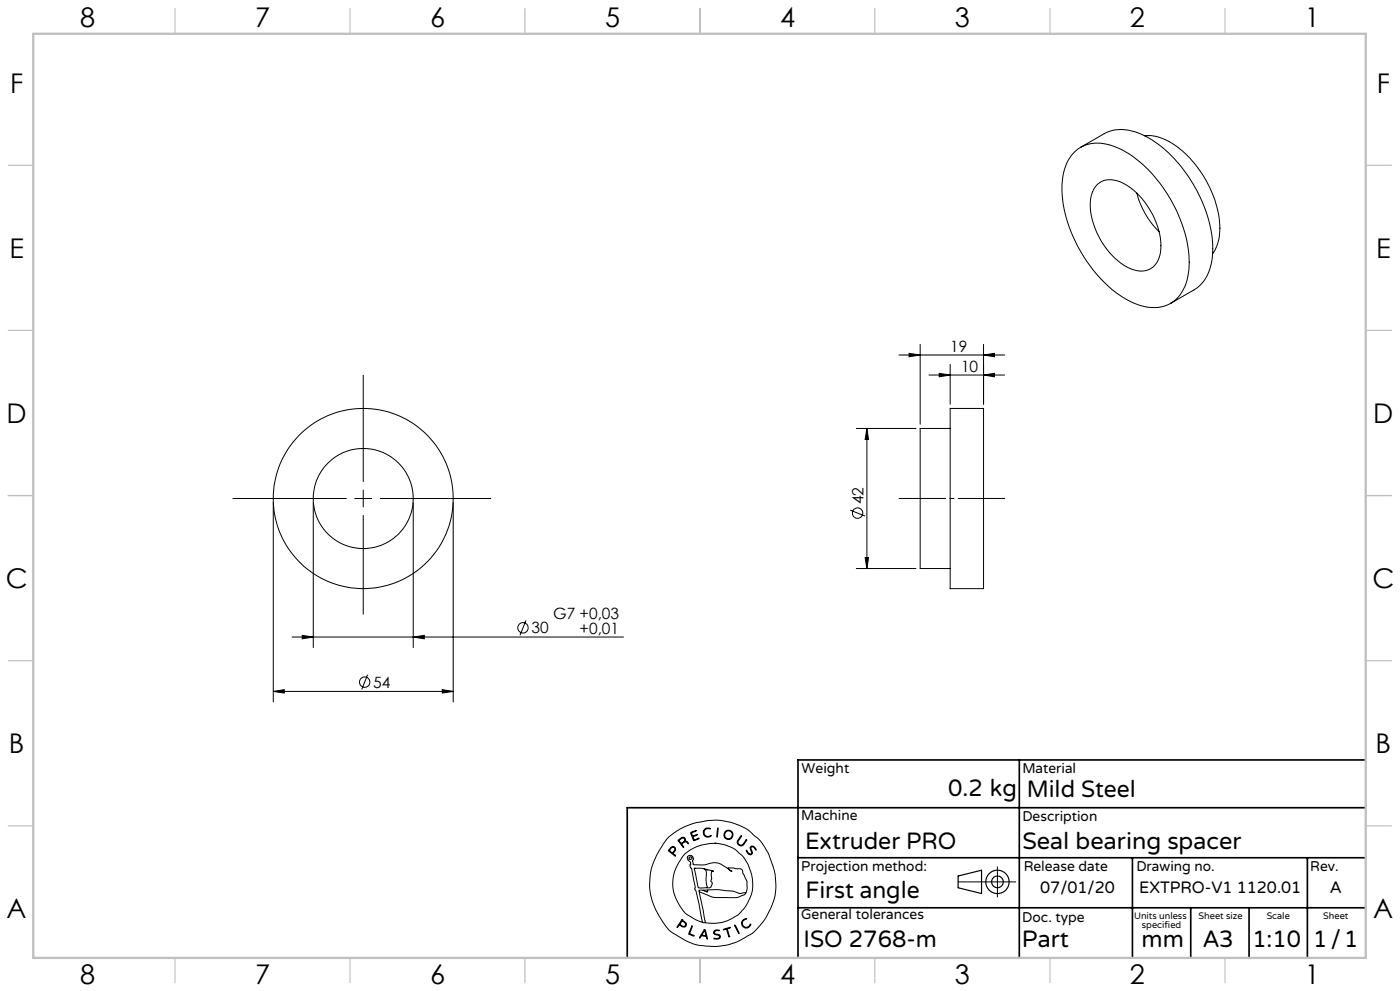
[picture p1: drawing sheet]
<svg xmlns="http://www.w3.org/2000/svg" width="420mm" height="297mm" viewBox="0 0 420 297" stroke-linecap="round" stroke-linejoin="round" font-family="sans-serif">
<g fill="none" stroke="#000" stroke-width=".3">
<path d="M322.2 45.7a10.8 10.8 0 0 1 12.1-1.8 36.3 36.3 0 0 1 17.7 17.4 33.5 33.5 0 0 1 4.3 21.9 10.2 10.2 0 0 1-9.6 9 21.8 21.8 0 0 1-14.9-7.1 42.7 42.7 0 0 1-13.2-28.6 15.1 15.1 0 0 1 3.6-10.8zM324.2 44.2l7.1-4.1a12.4 12.4 0 0 1 11.7 .4 40.2 40.2 0 0 1 18.1 21.1 29.1 29.1 0 0 1 1.8 19.1 10.6 10.6 0 0 1-4.7 6.2l-7 4M328.9 55.6a6.8 6.8 0 0 1 8.8-.3 22.8 22.8 0 0 1 10.5 19.8 6 6 0 0 1-6.2 6.1 16.1 16.1 0 0 1-10.9-7.8 20.4 20.4 0 0 1-3.7-14.7l.6-1.8zM341.1 57.9a24.8 24.8 0 0 0 6.6 11.6M343.4 40.7a16.1 16.1 0 0 1 12.2 5.3 32.9 32.9 0 0 1 10.3 23.2 12.2 12.2 0 0 1-2.1 6.8M109 112.5v31.8M269.7 106.4h31.7M272.7 105.9l3.3 .5-3.3 .5zM276 103.2v23.9M278.7 112.4h22.7M281.8 111.9l3.2 .5-3.2 .5zM285 109.2v11.9"/>
<path d="M295.1 112.4l3.2-.5v1zM295.1 106.4l3.2-.5v1zM295.1 103.2v17.9M256.9 128.4h17.9M260.1 128.4l.5 3.3h-1.1zM260.1 128.4v42M285 122.4h10.1v54h-10.1zM285 128.4h-9v42h9M69.8 149.4h34.1M82 150.7v59.7M94 150.7v43.4M106.4 149.4h5.1"/>
<path d="M109 146.9v5M109 154.5v29.6M114.1 149.4h33.1M124 150.7v43.4M136 150.7v59.7M255.1 152.9l4.4 1.8M256.9 170.4h17.9M259.5 167.1h1.1l-.5 3.3zM87.6 190.9h99.4M90.7 190.4l3.3 .5-3.3 .5zM124 190.9l3.3-.5v1zM157.8 185.9l-1.8 4.5"/>
<path d="M82 207.2l3.3-.5v1zM82 207.2h54M110.3 202.2l-1.8 4.5M132.7 206.7l3.3 .5-3.3 .5zM200.3 251.2l2.8-2.2 3.1-1.6 3-.9 3.1-.6 2.8-.1 4 .6 3.2 1.2 2.1 1.1 3 2.5 1.7 2.1 1.6 3 1.6 4.8 .5 3.9-.3 3.6-.8 2.5-1.8 3.6-1.6 2.3a18.3 18.3 0 0 1-7.7 5.5l-2.7 .8-3 .4-3-.1-3.2-.5-3.3-1.4-3.8-2.2-1.3-1.2-1.4-1.9-2-3.4-1.2-2.9-.6-2.5-.2-2.7 .3-3.6 .7-2.5 1.8-3.7zM201.2 254.1l.6-.4 .6 .2 .3 .5-.2 .7a.72 .72 0 0 0-.4 .7 .72 .72 0 0 0 .6 .6h-.4l-1.5-1.2a.42 .42 0 0 1-.2-.4 .42 .42 0 0 1 .3-.4zM201.4 254.2l.7-.2 .4 .4-.1 .4a.69 .69 0 0 1-.9 .7 .69 .69 0 0 1-.3-1zM203.5 251.7l1-.7 .6-.1 .5 .5v.6l.6 .2 .4 .6-.2 .1-.6-.6-.6 .1a.65 .65 0 0 0-.6 .6 .65 .65 0 0 0 .4 .7v.3zM203.8 251.7l.8-.5h.5l.3 .4-.3 .6a.71 .71 0 0 1-.8 .4 .71 .71 0 0 1-.5-.8zM207.2 249.5l1.7-.6-1 .5a.56 .56 0 0 0-.3 .9 .56 .56 0 0 0 1 0l.6-.1-1 .4a.7 .7 0 0 0 0 1.1l1.6-.5-1.7 .8zM208.6 249h.1M211.4 248.5l1-.4a.45 .45 0 0 1 .7 .4l-1.1-.1-.5 .3-.3 .5 .1 .8 .5 .5 .7 .2 .9-.3-.9 .5-.9-.2-.5-.7-.1-.9z"/>
<path d="M214.5 252.7h.1M214.5 252.7l3.2 .6 2.6 1.1 2.4 2.1 1.8 2.7 1.2 4v3.7l-1.3 3.5-1.6 2.3a11.7 11.7 0 0 1-11.1 3.8M214.5 252.7l-3.9 .5-3.4 1.4-2 1.6-2 3.2-1.1 2.7-.3 2.4 .1 1.7 .7 2.8 2.4 3.9a6.7 6.7 0 0 0 3.1 2.4l2.7 1.2M215.3 248.2h.1v.4l-.3 2.3zM222.3 250.5l.2 .1-1.1 1.9 .2 .5 .7 .3a2.89 2.89 0 0 0 1.5-1.7l.3 .1-.1 .1-1.2 1.6-.7 .1-.6-.3-.3-.9zM223.9 254.8h.1l.6 1 .5 .2 .4-.3-.5-1.4 .3-.6 .8-.1 .7 1-.1 .2-.5-.8-.8-.1-.1 .5 .4 1.2-.5 .6-.9-.5zM299.2 259.8v9M204.4 275.8l.9 .4 .6 .7-.4 .9-.9-.1a.7 .7 0 0 0-.7-.4 .7 .7 0 0 0-.6 .7h-.2l.1-.3zM204.5 276.1l1 .5 .2 .5-.4 .5-.9-.3a.52 .52 0 0 1-.4-.5 .52 .52 0 0 1 .4-.5zM204.6 275.7h.1M204.6 276h.1M207.5 277.6l.2-.1v.3l-.6 1.4a.56 .56 0 0 0-.1 .7 .56 .56 0 0 0 .6 .2l.6 .4-1.4-.5a2.21 2.21 0 0 1 .5-1.8z"/>
<path d="M208.3 260.2h2.2l2.9 .7 .6 .3a.28 .28 0 0 0-.4-.1 .28 .28 0 0 0-.1 .3v2.1a.85 .85 0 0 0 .2 1.2l-.6 1.3h-1.2M208.3 260.2l1 5.1a.84 .84 0 0 0 1.1 .8l1.5-.1M208.4 260.2h.1M209.8 267.3l1.9 9.2M209.8 267.3l4.7 1.7h6.6l2-.7 .5-.5M210.8 276.5h.9M210.9 266.8h-1.1v.5M211.1 260.3a2.03 2.03 0 0 1 .7 2.7l.1 2.1a.55 .55 0 0 1 .2 .9h-.2M211.2 278.7l.3-.1 .2 .5 .6 2.2-.1 .1-.1-.1a.87 .87 0 0 0-1.3-.8l-.4-.1-.3 .6-.3 .1zM211.3 279h.1M211.3 279l.4 1.3-.4 .1a.46 .46 0 0 1-.6-.2 .46 .46 0 0 1 .3-.7zM212 260.7h.1"/>
<path d="M212.3 266.7l3.2-.1 4.4 .5 2 .7 1-.2a.41 .41 0 0 1 .4-.1 .41 .41 0 0 1 .4 .3h-.1M212.3 266.7v.6l-1.4-.5M212.3 266.7l-1.4 .1M214.3 279l.7-.3 .8 .1-1.3 .2-.2 .6 1.7 .7 .1 .4-.2 .5-.8 .3-.9-.2v-.1h1.3l.4-.4-.4-.5-1-.2-.4-.3zM217 278.5l2.1-.5-.9 .4 .6 2.4-.8-2.3-.8 .2zM220.5 277.2l1.2 2.3-.1 .2zM222.8 275.8l.7-.4 .5-.1-.9 .6-.4 .5v.6l.5 .7 1 .2 1-.9-.2 .6-.9 .5-1.1-.3-.5-1zM223.6 267.8l.5-1.1v-2.4l-1.7-3.8-3.9-.4v.2l1.1 .9-3.2-2.2-1.8-.5-3.6 .8-2.9-.2-.3-.9 .2-.7-.1-.7-.6-.4-.7 .1-.3 .2-.1 .6 1 1.1-.2 1.2 .5 .7 1.1 5.4-.2 .8 .4 .4 .2 .7 1.8 8.9M287.4 264.3h17.3"/>
<circle cx="109" cy="149.4" r="27"/>
<circle cx="109" cy="149.4" r="15"/>
<circle cx="257.3" cy="153.8" r="1.55"/>
<circle cx="156.9" cy="188.2" r="1.55"/>
<circle cx="109.4" cy="204.4" r="1.55"/>
<circle cx="207.1" cy="257.2" r=".43"/>
<circle cx="218.5" cy="250.2" r="1.16"/>
<circle cx="218.5" cy="250.2" r="1.38"/>
</g>
<g fill="none" stroke="#000" stroke-width=".35">
<path d="M287.4 262.5l7.1-1.7v7l-7.1-1.7z"/>
<circle cx="299.2" cy="264.3" r="3.5"/>
<circle cx="299.2" cy="264.3" r="1.75"/>
</g>
<path d="M269.7 149.4h31.7" fill="none" stroke="#000" stroke-width=".3" stroke-dasharray="30.5 1.3 1.3 1.3" stroke-dashoffset="16.5"/>
<path d="M305.8 227.7v59.2M409.7 227.7h-170.3v59.2M239.4 257.1h170.3M339.7 257.1v29.9M392.2 257.1v29.8M409.7 242.1h-221.5v45M239.4 272.1h170.3M357.2 272.1v14.8M374.7 272.1v14.8" fill="none" stroke="#000" stroke-width=".5"/>
<g fill="none" stroke="#c0c0c0" stroke-width=".35">
<path d="M52.5 2.5v7.5M105 2.5v7.5M157.5 2.5v7.5M210 2.5v7.5M262.5 2.5v7.5M315 2.5v7.5M367.5 2.5v7.5M2.5 49.5h7.5M410 49.5h7.5M2.5 99h7.5M410 99h7.5M2.5 148.5h7.5"/>
<path d="M410 148.5h7.5M2.5 198h7.5M410 198h7.5M2.5 247.5h7.5M410 247.5h7.5M52.5 287v7.5M105 287v7.5M157.5 287v7.5M210 287v7.5M262.5 287v7.5M315 287v7.5M367.5 287v7.5"/>
</g>
<path d="M10 10.1h399.7v277h-399.7z" fill="none" stroke="#c0c0c0" stroke-width=".7"/>
<g fill="#000">
<path d="M295.1 106.4l3.2-.5v1zM272.7 105.9l3.3 .5-3.3 .5z"/>
<path d="M260.1 128.4l.5 3.3h-1.1zM259.5 167.1h1.1l-.5 3.3z"/>
<path d="M90.7 190.4l3.3 .5-3.3 .5zM124 190.9l3.3-.5v1zM82 207.2l3.3-.5v1zM132.7 206.7l3.3 .5-3.3 .5zM281.8 111.9l3.2 .5-3.2 .5zM295.1 112.4l3.2-.5v1z"/>
</g>
<g font-size="8.1">
<text x="24" y="8">8</text>
<text x="76.5" y="8">7</text>
<text x="129" y="8">6</text>
<text x="181.5" y="8">5</text>
<text x="234" y="8">4</text>
<text x="286.5" y="8">3</text>
<text x="339" y="8">2</text>
<text x="391.5" y="8">1</text>
<text x="3" y="27.7">F</text>
<text x="413" y="27.7">F</text>
<text x="2.8" y="77.2">E</text>
<text x="412.8" y="77.2">E</text>
<text x="2" y="126.7">D</text>
<text x="412" y="126.7">D</text>
<text x="1.7" y="176.2">C</text>
<text x="411.7" y="176.2">C</text>
<text x="2.7" y="225.7">B</text>
<text x="412.7" y="225.7">B</text>
<text x="2" y="275.2">A</text>
<text x="412" y="275.2">A</text>
<text x="24" y="295">8</text>
<text x="76.5" y="295">7</text>
<text x="129" y="295">6</text>
<text x="181.5" y="295">5</text>
<text x="234" y="295">4</text>
<text x="286.5" y="295">3</text>
<text x="339" y="295">2</text>
<text x="391.5" y="295">1</text>
</g>
<g font-size="7.1">
<text x="284.4" y="238.5">0.2 kg</text>
<text x="308" y="239">Mild Steel</text>
<text x="241.5" y="254.4">Extruder PRO</text>
<text x="306.7" y="254.4">Seal bearing spacer</text>
<text x="241.6" y="269.2">First angle</text>
<text x="241.1" y="283.7">ISO 2768-m</text>
<text x="306.6" y="283.9">Part</text>
<text x="342.5" y="283.9">mm</text>
<text x="360.9" y="283.8">A3</text>
<text x="375.7" y="283.9">1:10</text>
<text x="393.9" y="283.9">1/1</text>
</g>
<g font-size="4.9">
<text x="312.1" y="267.6">07/01/20</text>
<text x="341.7" y="267.6">EXTPRO-V1 1120.01</text>
<text x="399" y="267.6">A</text>
</g>
<g font-size="4.7">
<text x="285.1" y="105.4">19</text>
<text x="288.3" y="111.4">10</text>
<text x="259" y="151.2" transform="rotate(-90 259 151.2)">42</text>
<text x="165.9" y="185.4">G7 +0,03</text>
<text x="159.5" y="189.8">30</text>
<text x="173.9" y="189.9">+0,01</text>
<text x="112" y="206.1">54</text>
</g>
<g font-size="4.2">
<text x="240.5" y="231.7">Weight</text>
<text x="306.7" y="231.7">Material</text>
<text x="240.4" y="245.9">Machine</text>
<text x="306.7" y="246.1">Description</text>
<text x="240.4" y="261.1">Projection method:</text>
<text x="307.1" y="261">Release date</text>
<text x="340.9" y="261">Drawing no.</text>
<text x="393.1" y="261">Rev.</text>
<text x="240.4" y="275.6">General tolerances</text>
<text x="306.7" y="276.3">Doc. type</text>
</g>
<g font-size="2.8">
<text x="340.2" y="275.3">Units unless</text>
<text x="359.6" y="275.3">Sheet size</text>
<text x="380" y="275.3">Scale</text>
<text x="396.9" y="275.3">Sheet</text>
<text x="342.6" y="278.2">specified</text>
</g>
</svg>
